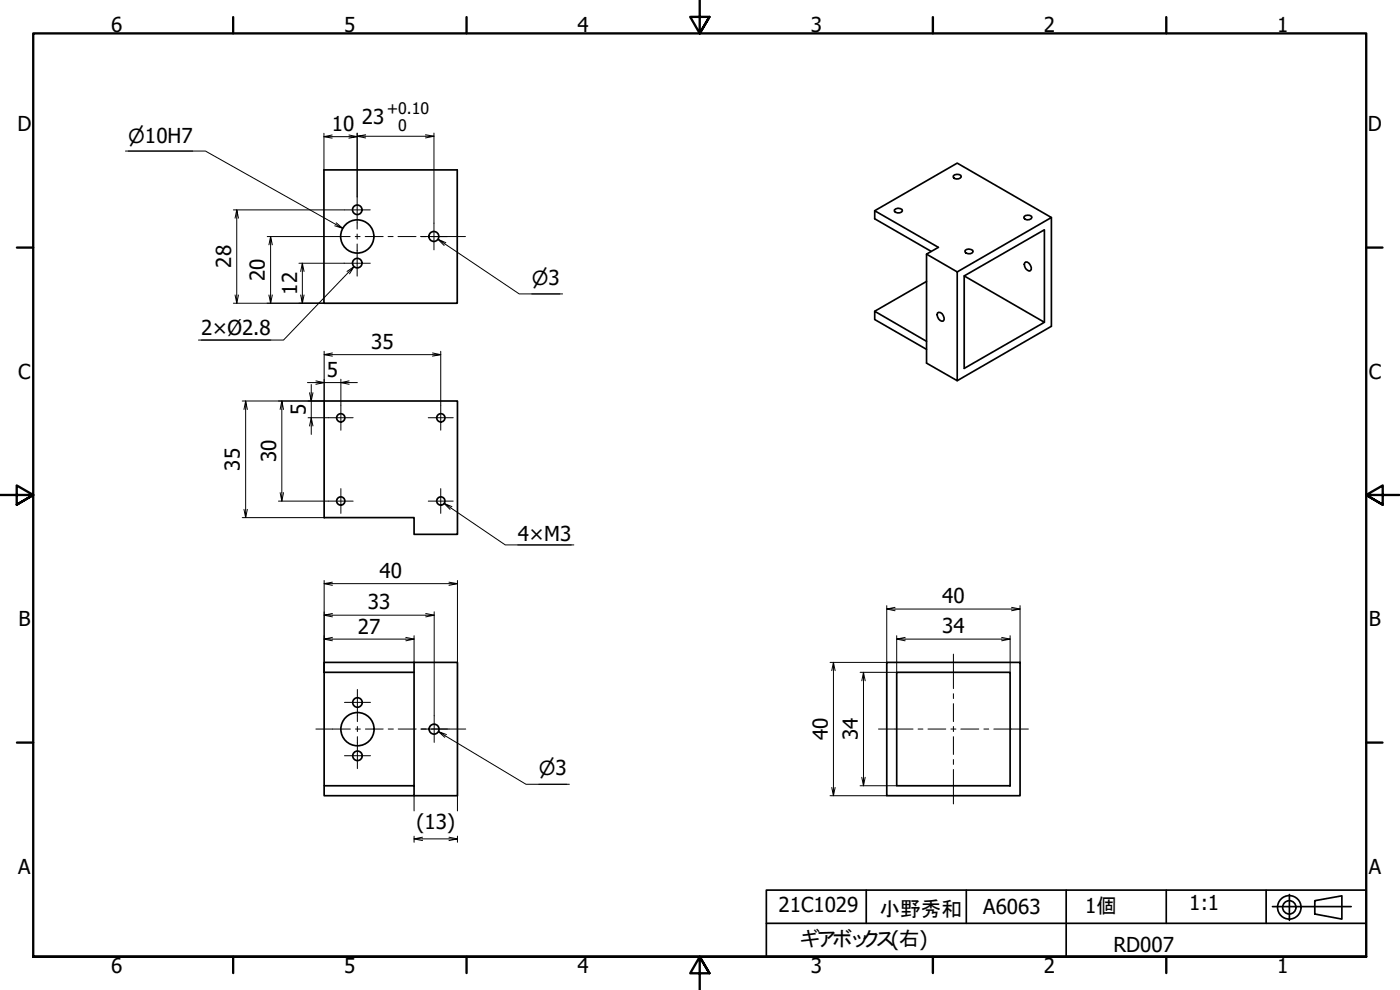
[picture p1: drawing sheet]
<svg xmlns="http://www.w3.org/2000/svg" width="420mm" height="297mm" viewBox="0 0 420 297" stroke-linecap="round" stroke-linejoin="round" font-family="sans-serif">
<!-- layer: Visible (ISO) -->
<g fill="none" stroke="#000" stroke-width=".51">
<path d="M97.2 51h40v40h-40zM286.1 52.8a1.81 1.81 0 0 1 2.3-.2l.1 .5a1.49 1.49 0 0 1-2.4 0zM262.5 63.2l24.8-14.3 28.2 16.4-28.2 16.3M268.4 63a1.48 1.48 0 0 1 2.4 .2 1.47 1.47 0 0 1-2.4 .2zM279.5 75.4l-17-9.8v-2.4l19.1 11-3.5 2v32.8l9.2 5.2v-32.6l-9.2-5.4M289.6 75.2a1.54 1.54 0 0 1 2.4 .3 1.47 1.47 0 0 1-2.4 .1zM307.3 65a1.52 1.52 0 0 1 2.4 .3 1.44 1.44 0 0 1-2.4 .1zM307.5 78.9l.3-.3a1.83 1.83 0 0 1 1.4 2.6 1.72 1.72 0 0 1-1.7-2.3zM315.5 65.3v32.6l-28.2 16.3M278.1 84.4l-15.6 9M281.4 93.9l.3-.2a1.79 1.79 0 0 1 1.4 2.6 1.8 1.8 0 0 1-1.7-2.4zM289.4 82.8l24 13.9-24 13.8v-27.7l24-13.9v27.8"/>
<path d="M278.1 102.4l-15.6-9v2.5l15.6 8.9M97.3 120.3h40v40h-13v-5h-27zM124.3 198.7v40h-27v-2.9h27M124.3 198.7h-27v3M124.3 198.7h13v40h-13M266.1 198.7h40v40h-40zM97.3 201.7h27M97.3 201.7v34.1M269.1 201.7h34v34.1h-34z"/>
<circle cx="107.2" cy="70.9" r="5"/>
<circle cx="107.2" cy="78.9" r="1.43"/>
<circle cx="107.2" cy="62.9" r="1.43"/>
<circle cx="130.2" cy="70.9" r="1.49"/>
<circle cx="102.3" cy="125.4" r="1.24"/>
<circle cx="132.3" cy="125.4" r="1.24"/>
<circle cx="102.3" cy="150.3" r="1.24"/>
<circle cx="132.3" cy="150.3" r="1.24"/>
<circle cx="107.3" cy="218.8" r="5"/>
<circle cx="107.3" cy="210.8" r="1.43"/>
<circle cx="130.3" cy="218.8" r="1.49"/>
<circle cx="107.3" cy="226.8" r="1.43"/>
</g>
<!-- layer: Border (ISO) -->
<g fill="none" stroke="#000" stroke-width=".7">
<path d="M70 5.1v4.9M140 5.1v4.9M210 0v10l-2.9-4.9h5.8l-2.9 4.9 2.9-4.9M280 5.1v4.9M350 5.1v4.9M5.1 74.3h4.9M410 74.3h4.9M0 148.5h10l-5-2.8v5.7l5-2.9-5 2.9M420 148.5h-10l5-2.8v5.7l-5-2.9 5 2.9M5.1 222.8h4.9M410 222.8h4.9M10 287.1v-277.1h400v277.1h-400h400"/>
<path d="M70 287.1v4.9M140 287.1v4.9M212.9 292l-2.9-4.9 2.9 4.9h-5.8l2.9-4.9v9.9M280 287.1v4.9M350 287.1v4.9"/>
</g>
<!-- layer: Title (ISO) -->
<g fill="none" stroke="#000" stroke-width=".51">
<path d="M230 267.1h180v20h-180zM230 277h180M260 267.1v9.9M290 267.1v9.9M320 267.1v20M350 267.1v9.9M380 267.1v9.9M381.9 272h23.6M387 268.4v7.7M394.6 270.2l8.1-1.4v7l-8.1-1.6z"/>
<circle cx="386.9" cy="272.2" r="3.5"/>
<circle cx="386.9" cy="272.2" r="2"/>
</g>
<!-- layer: Center Mark (ISO) -->
<g fill="none" stroke="#000" stroke-width=".3">
<path d="M103.3 63h7.8M103.3 79h7.8M126.2 71h8M130.2 67v8M98.6 125.3h7.4M102.3 121.6v7.5M128.5 125.3h7.5M132.3 121.6v7.5M98.6 150.4h7.4M102.3 146.6v7.4M128.5 150.4h7.5M132.3 146.6v7.4"/>
<path d="M103.4 210.7h7.8M126.3 218.7h8M130.3 214.7v8M103.4 226.7h7.8"/>
</g>
<!-- layer: Centerline (ISO) -->
<g fill="none" stroke="#000" stroke-width=".3">
<path d="M107.2 59.1v9.7M94.7 71h10.4M106.6 71h1.5M107.2 70.2v1.5M107.2 73.2v9.7M109.6 71h5.4M116.5 71h1.5M119.4 71h5.4M126.4 71h1.4M129.3 71h10.4M286.1 196.3v10.3M94.8 218.7h10.4"/>
<path d="M106.7 218.7h1.4M107.3 206.9v9.6M107.3 218v1.5M109.7 218.7h5.3M116.5 218.7h1.5M119.5 218.7h5.4M126.4 218.7h1.5M129.4 218.7h10.4M263.7 218.7h10.3M275.5 218.7h1.5M278.5 218.7h5.3M285.4 218.7h1.5"/>
<path d="M286.1 208.1v1.5M286.1 211.1v5.4M286.1 218v1.5M288.4 218.7h5.4M295.3 218.7h1.4M298.3 218.7h10.3M107.3 221v9.6M286.1 221v5.4M286.1 227.9v1.4M286.1 230.9v10.3"/>
</g>
<!-- layer: Dimension (ISO) -->
<g fill="none" stroke="#000" stroke-width=".3">
<path d="M97.2 40v11M107.2 39.9v19.2M130.2 39.9v27.1M37.7 45.3h24l41.2 23.2-2.4-.8M38.5 45.3h19.3M97.2 41l2.5 .5M99.7 40.5l-2.5 .5h10l-2.5 .5M104.7 40.5l2.5 .5M107.2 40.9l2.5 .5M109.7 40.4l-2.5 .5h23l-2.5 .5M127.7 40.4l2.5 .5M70 63h33.3"/>
<path d="M71.1 63l-.6 2.5M71.6 65.5l-.5-2.5v28l-.6-2.5M80.2 71h14.5M81.2 71l-.5 2.5M81.7 73.5l-.5-2.5v20l-.5-2.5M89.7 79h13.6M90.7 79l-.5 2.5M100.9 66.9l2 1.6M106.2 80l-2.1 1.5M131.4 71.8l1.9 1.8M133.8 72.8l-2.4-1 24.4 16.4h13M70 91h27.2"/>
<path d="M71.6 88.5l-.5 2.5M81.7 88.5l-.5 2.5M91.2 81.5l-.5-2.5v12l-.5-2.5M91.2 88.5l-.5 2.5M104.9 82.2l1.3-2.2-21.1 22h-25.5M159.6 88.2h8.4M60.4 102h20.9M92.3 114.8h5l-2.5 .5M93.4 115.4v4.9l-.5-2.5M93.9 117.8l-.5 2.5v5l-.5 2.5M94.8 114.3l2.5 .5h5l2.5 .5M97.3 105.4v14.9h-24.6"/>
<path d="M97.3 106.4l2.5 .5M99.8 105.9l-2.5 .5h35l-2.5 .5M102.3 113.8v7.8M104.8 114.3l-2.5 .5h5M129.8 105.9l2.5 .5M132.3 105.4v16.2M73.7 120.3l-.5 2.6M74.2 122.9l-.5-2.6v35l-.5-2.5M84.6 120.3l-.5 2.6M85.1 122.9l-.5-2.6v30.1l-.5-2.6M92.5 125.3h6.1M93.9 127.8l-.5-2.5v5.1"/>
<path d="M72.7 155.3h24.6M74.2 152.8l-.5 2.5M83.6 150.4h15M85.1 147.8l-.5 2.6M133.3 151.1l1.8 1.7M135.6 152l-2.3-.9 18.3 12.4h20.6M97.3 174.2v27.5M97.3 175.1l2.5 .5M99.8 174.7l-2.5 .4h40l-2.6 .5M134.7 174.7l2.6 .4M137.3 174.2v24.5M155.4 163.5h16"/>
<path d="M97.3 191.8l2.5 .5M97.3 184.6l2.5 .5M99.8 191.2l-2.5 .6h27l-2.5 .5M99.8 184.1l-2.5 .5h33l-2.5 .5M121.8 191.2l2.5 .6M124.3 190.7v8M127.8 184.1l2.5 .5M130.3 183.6v31.1M250.1 198.7l-.5 2.5M266.1 182.7l2.5 .5M266.1 181.7v17h-17M268.6 182.2l-2.5 .5h40l-2.5 .5"/>
<path d="M269.1 191.8l2.6 .5M269.1 190.7v11h-11M271.7 191.2l-2.6 .6h34l-2.5 .5M300.6 191.2l2.5 .6M303.1 190.7v11M303.6 182.2l2.5 .5M306.1 181.7v17M131.6 219.5l1.9 1.7M250.6 201.2l-.5-2.5v40l-.5-2.4M259.1 201.7l-.5 2.6M259.7 204.3l-.6-2.6v34.1l-.5-2.6M124.3 238.7v4.6"/>
<path d="M134 220.4l-2.4-.9 26.3 15.8h13M137.3 238.7v4.6M161.7 235.3h8.4M249.1 238.7h17M250.6 236.3l-.5 2.4M258.1 235.8h11M259.7 233.2l-.6 2.6M124.3 250.9v1.8M124.3 251.7l2.5 .5M126.8 251.2l-2.5 .5h13l-2.6 .5M134.7 251.2l2.6 .5M137.3 250.9v1.8"/>
</g>
<g font-size="6.2">
<text x="33.3" y="9.6">6</text>
<text x="103.3" y="9.6">5</text>
<text x="173.3" y="9.6">4</text>
<text x="243.3" y="9.6">3</text>
<text x="313.3" y="9.6">2</text>
<text x="383.3" y="9.6">1</text>
<text x="5.3" y="39.4">D</text>
<text x="99.6" y="39.3">10</text>
<text x="108.6" y="37.3">23</text>
<text x="410.5" y="39.4">D</text>
<text x="69.3" y="80.4" transform="rotate(-90 69.3 80.4)">28</text>
<text x="79.5" y="84.4" transform="rotate(-90 79.5 84.4)">20</text>
<text x="89.2" y="88.4" transform="rotate(-90 89.2 88.4)">12</text>
<text x="60.4" y="100.4">2×Ø2.8</text>
<text x="111.4" y="104.7">35</text>
<text x="5.5" y="113.7">C</text>
<text x="98.1" y="113.1">5</text>
<text x="410.8" y="113.7">C</text>
<text x="91.8" y="124.5" transform="rotate(-90 91.8 124.5)">5</text>
<text x="72" y="141.2" transform="rotate(-90 72 141.2)">35</text>
<text x="82.9" y="138.7" transform="rotate(-90 82.9 138.7)">30</text>
<text x="155.4" y="162.2">4×M3</text>
<text x="113.9" y="173.5">40</text>
<text x="110.4" y="182.9">33</text>
<text x="282.8" y="181">40</text>
<text x="5.5" y="187.9">B</text>
<text x="107.4" y="190.2">27</text>
<text x="282.8" y="190">34</text>
<text x="410.8" y="187.9">B</text>
<text x="248.4" y="222.1" transform="rotate(-90 248.4 222.1)">40</text>
<text x="257.4" y="222.1" transform="rotate(-90 257.4 222.1)">34</text>
<text x="125" y="248.8">(13)</text>
<text x="5.5" y="262.2">A</text>
<text x="410.8" y="262.2">A</text>
<text x="233.7" y="273.7">21C1029</text>
<text x="264" y="274.8">小野秀和</text>
<text x="295.1" y="274.3">A6063</text>
<text x="325.7" y="274.1">1個</text>
<text x="356.9" y="272.9">1:1</text>
<text x="239.9" y="284">ギアボックス(右)</text>
<text x="334.1" y="285.5">RD007</text>
<text x="33.3" y="292">6</text>
<text x="103.3" y="292">5</text>
<text x="173.3" y="292">4</text>
<text x="243.3" y="292">3</text>
<text x="313.3" y="292">2</text>
<text x="383.3" y="292">1</text>
</g>
<g font-size="5.8">
<text x="38.5" y="43">⌀10H7</text>
<text x="159.6" y="85.4">⌀3</text>
<text x="161.7" y="232.6">⌀3</text>
</g>
<g font-size="4.8">
<text x="116.1" y="34.1">+0.10</text>
<text x="119.5" y="39.2">0</text>
</g>
</svg>
